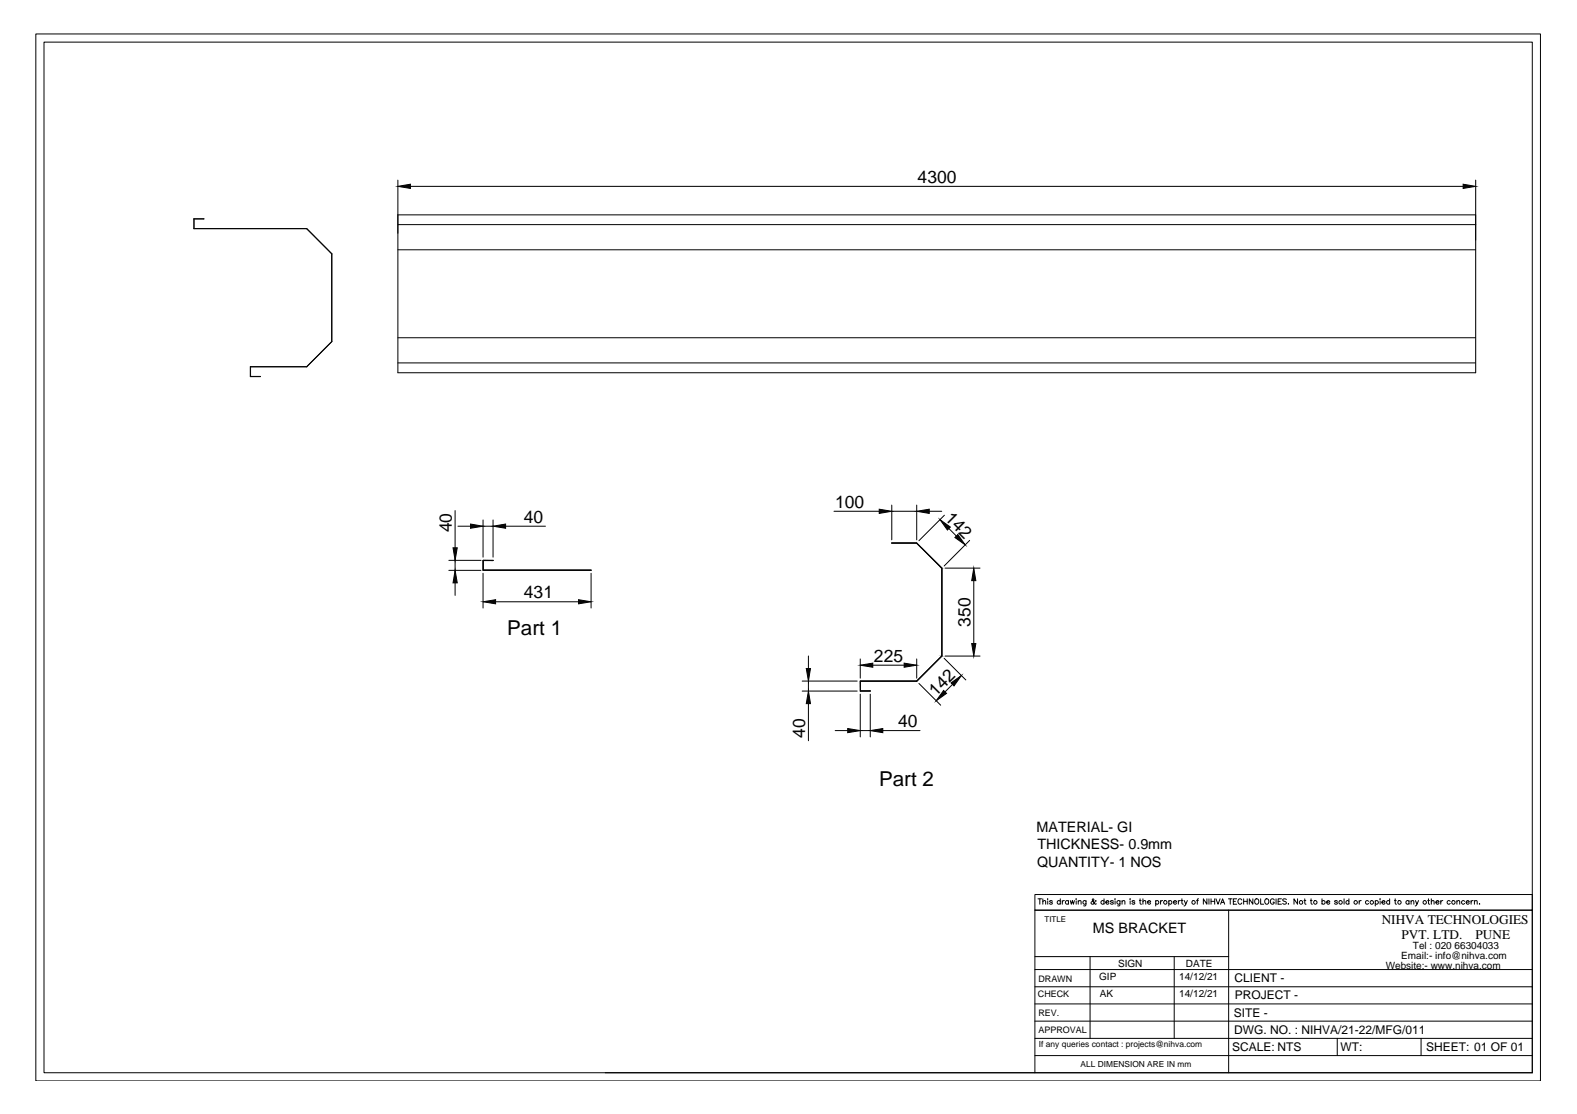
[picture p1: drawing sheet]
<svg xmlns="http://www.w3.org/2000/svg" width="841mm" height="594mm" viewBox="0 0 841 594" stroke-linecap="round" stroke-linejoin="round" font-family="sans-serif">
<!-- layer: 0 -->
<g fill="none" stroke="#000" stroke-width=".53">
<path d="M19 18h803v558h-803zM23 22h794v550h-794zM212 96v103h575v-103M219 99h561M103 117h6h-6v5h61M212 120h575M212 115h575M103 122h61l13 13v47l-13 14M177 135v47l-13 14M212 133h575M134 196v5M164 196h-31v5h6"/>
<path d="M212 194h575M212 180h575M139 201h.1M243 272v20M258 277v20M263 277v20M445 273h24M476 269v19M476 273h13M489 269v19M496 273h6M504 275l-14 13"/>
<path d="M239 299h18M243 299v5M244 281h7M258 299h5h-5v5h57h-57zM258 281h5M270 281h21M476 290h.1M489 290l13 13v47M489 290h-13M489 290l13 13v47l-13 13h-30v6h5l-5-1v-5M506 282l4 4M517 288l-13 14"/>
<path d="M239 304h17M243 311v7M258 306v18M315 306v18M504 303h19M519 310v33M264 321h45M431 350v7M459 351v11M465 355h17M489 351v11M504 351l11 12"/>
<path d="M504 350h19M428 363h29M428 369h29M431 363v6M431 375v20M459 370v23M464 370v23M490 364l12 12M508 365l-4 4M445 390h7M459 390h5M471 390h20"/>
<path d="M554 479h1M555 479v3M556 479v3M559 479h.1M565 479v3M574 479h.1M589 479v3M595 479h.1M603 479h.1M608 479v3h1M610 479v3M630 479v3h1"/>
<path d="M639 479v1v2M644 479v3l-2-3v3M645 479v3M646 479v3M648 479v3M648 479l2 3 1-3M655 479h2M656 479v3M660 479h-2v3h2M663 479v3M665 479v3M668 479v3l-2-3v3"/>
<path d="M672 479v3h2M681 479v3M683 479h-1v3h1M686 480h-2l2 2h-1h-1M692 479v3l-2-3v3M696 479v3h1M699 479v3h1M705 479v3M717 479v3M719 479v3M736 479h.1M741 479v3"/>
<path d="M744 479v3h1M762 479v3M763 479v3M556 481l2-1v2M559 480v2M561 481v-1l-1 1h1v1h-1M565 481a.9 .9 0 0 0-1 0 .9 .9 0 0 0 0 1 .9 .9 0 0 0 1 0M567 480v2M568 480l-1 1M570 481a1 1 0 0 0-2 0 .9 .9 0 0 0 0 1 1 1 0 0 0 2 0M570 480v2M571 480v2l1-2v2l1-2"/>
<path d="M574 480v2M575 481l1-1 1 2M575 480v2M579 480v3h-1M579 481a.9 .9 0 0 0-1 0 .9 .9 0 0 0 0 1 .9 .9 0 0 0 1 0M585 481l-1-1a1.7 1.7 0 0 1-2 2v-1l1-1v-1v1l1 2h1M589 481a1 1 0 0 0-2 0 .9 .9 0 0 0 0 1 1 1 0 0 0 2 0M590 481h1a.9 .9 0 0 0-1-1 .9 .9 0 0 0 0 1 .9 .9 0 0 0 0 1h1M594 481l-1-1-1 1h2v1h-2M595 480v2M597 480v3h-1M597 481a.9 .9 0 0 0-1 0 .9 .9 0 0 0 0 1 .9 .9 0 0 0 1 0"/>
<path d="M598 481l2-1v2M598 480v2M603 480v2M605 481l-1-1 1 2h-1M608 480h1M610 481l1-1v2M612 481h2a.9 .9 0 0 0-1-1 .9 .9 0 0 0-1 1l1 1h1M616 481a1 1 0 0 1 2 0 .9 .9 0 0 1 0 1 1 1 0 0 1-2 0M616 480v3M619 480v2M620 480l-1 1M623 481a1 1 0 0 1 2 0 .9 .9 0 0 1 0 1 1 1 0 0 1-2 0"/>
<path d="M623 480v3M626 481h1a.8 .8 0 0 0-1-1 .8 .8 0 0 0 0 1l1 1M628 480v2M630 480l-2 1M630 480h1M632 480v2l1-2M632 482l-1 1M638 480h1M646 481h2M651 482l1-3 1 3M651 481h2M655 485v87"/>
<path d="M658 481h1M662 480a1.1 1.1 0 0 0-1-1 1.1 1.1 0 0 0-1 1 1.2 1.2 0 0 0 1 2 1.2 1.2 0 0 0 1 0v-1M663 481h2M680 480a1.1 1.1 0 0 0-2-1 1 1 0 0 0 0 1v1a1 1 0 0 0 1 1 1 1 0 0 0 1-1h-1M682 481h1M687 482h.1M695 480h1M699 480h1M705 481a.9 .9 0 0 1 1 0 .9 .9 0 0 1 0 1 .9 .9 0 0 1-1 0M708 481h1a.9 .9 0 0 0-1-1 .9 .9 0 0 0-1 1 .9 .9 0 0 0 1 1h1M713 481l-1-1 1 2h-1M719 481a.9 .9 0 0 0-1 0 .9 .9 0 0 0 0 1 .9 .9 0 0 0 1 0"/>
<path d="M725 480v2M726 480l-1 1M730 481a.9 .9 0 0 0-1 0 .9 .9 0 0 0 0 1 .9 .9 0 0 0 1 0M733 481a1 1 0 0 1 2 0 .9 .9 0 0 1 0 1 1 1 0 0 1-2 0M733 480v3M736 480v2M737 481h2a.9 .9 0 0 0-1-1 .9 .9 0 0 0-1 1 .9 .9 0 0 0 1 1h1M741 481a.9 .9 0 0 0-1 0 .9 .9 0 0 0 0 1 .9 .9 0 0 0 1 0M744 480h1M751 481a.9 .9 0 0 0-1 0 .9 .9 0 0 0 0 1 .9 .9 0 0 0 1 0M751 480v2M753 481l1-1v2"/>
<path d="M753 480v2M755 480l1 2 1-2M756 482l-1 1M761 480h1M763 481l2-1v2M766 481h1a.9 .9 0 0 0-1-1 .9 .9 0 0 0 0 1 .9 .9 0 0 0 0 1h1M768 480v2M769 480l-1 1M773 481a.9 .9 0 0 0-1 0 .9 .9 0 0 0 0 1 .9 .9 0 0 0 1 0M777 481l1-1v2M777 480v2M781 481a.9 .9 0 0 0-1 0 .9 .9 0 0 0 0 1 .9 .9 0 0 0 1 0"/>
<path d="M782 481h2a.9 .9 0 0 0-1-1 .9 .9 0 0 0-1 1 .9 .9 0 0 0 1 1h1M785 480v2M786 480l-1 1M786 481l2-1v2M786 480v2M789 482h.1M552 517h265M552 510h103M581 510v44M626 510v44M552 535h265M552 526h265"/>
<path d="M552 545h265M552 554h265M713 554v9M758 554v9M323 572h494M552 572v-87h265h-265v-8h265v95M552 563h265"/>
<circle cx="621" cy="481" r=".9"/>
<circle cx="637" cy="481" r=".9"/>
<circle cx="670" cy="481" r="1.3"/>
<circle cx="676" cy="481" r="1.3"/>
<circle cx="694" cy="481" r="1"/>
<circle cx="701" cy="481" r="1"/>
<circle cx="715" cy="481" r="1"/>
<circle cx="723" cy="481" r="1"/>
<circle cx="732" cy="481" r="1"/>
<circle cx="746" cy="481" r=".9"/>
<circle cx="760" cy="481" r="1"/>
<circle cx="775" cy="481" r=".9"/>
</g>
<g fill="#000" stroke="#000" stroke-width=".53">
<path d="M212 99l7-1v2zM780 98l7 1-7 1zM251 279l7 2-7 1zM263 281l7-2v3zM469 272l7 1-7 1zM489 273l7-1v2zM242 292h2l-1 7zM501 277l6 4-2 2zM509 287l2-2 4 6zM243 304l1 7h-2zM258 321l6-1v2zM309 320l6 1-6 1z"/>
<path d="M519 303l1 7h-2zM430 357h2l-1 6zM459 355l6-1v2zM482 354l7 1-7 1zM518 343h2l-1 7zM431 369l1 6h-2zM503 368l2 2-6 4zM507 364l6-4-4 6zM452 389l7 1-7 1zM464 390l7-1v2z"/>
</g>
<g fill="#989898" stroke="#989898" stroke-width=".53">
<path d="M258 299h5zM258 299h5z"/>
<path d="M258 299v5zM258 299v5z"/>
<path d="M258 304h57zM258 304h57z"/>
<path d="M476 290h13zM476 290h13z"/>
<path d="M489 290l13 13zM489 290l13 13z"/>
<path d="M502 303v47zM502 303v47z"/>
<path d="M489 363l13-13zM502 350l-13 13z"/>
<path d="M459 363h30zM459 363h30z"/>
<path d="M459 363v5zM459 363v5z"/>
<path d="M459 368l5 1zM459 368l5 1z"/>
</g>
<g font-size="11">
<text x="271" y="338">Part 1</text>
<text x="469" y="419">Part 2</text>
</g>
<g font-size="9.3">
<text x="489" y="98">4300</text>
<text x="445" y="271">100</text>
<text x="279" y="279">40</text>
<text x="504" y="277" transform="rotate(45 504 277)">142</text>
<text x="241" y="284" transform="rotate(-90 241 284)">40</text>
<text x="279" y="319">431</text>
<text x="518" y="334" transform="rotate(-90 518 334)">350</text>
<text x="466" y="353">225</text>
<text x="499" y="372" transform="rotate(-45 499 372)">142</text>
<text x="479" y="388">40</text>
<text x="429" y="394" transform="rotate(-90 429 394)">40</text>
</g>
<g font-size="7.7">
<text x="553" y="444">MATERIAL- GI</text>
<text x="553" y="453">THICKNESS- 0.9mm</text>
<text x="553" y="462">QUANTITY- 1 NOS</text>
<text x="583" y="497">MS BRACKET</text>
</g>
<g font-size="7.1">
<text x="737" y="493">NIHVA TECHNOLOGIES</text>
<text x="747" y="501">PVT. LTD.</text>
<text x="787" y="501">PUNE</text>
</g>
<g font-size="6.4">
<text x="658" y="524">CLIENT -</text>
<text x="659" y="533">PROJECT -</text>
<text x="658" y="542">SITE -</text>
<text x="658" y="551">DWG. NO. : NIHVA/21-22/MFG/011</text>
<text x="657" y="561">SCALE: NTS</text>
<text x="715" y="560">WT:</text>
<text x="761" y="561">SHEET: 01 OF 01</text>
</g>
<g font-size="5.3">
<text x="754" y="506">Tel : 020 66304033</text>
<text x="596" y="516">SIGN</text>
<text x="632" y="516">DATE</text>
<text x="747" y="511">Email:- info@nihva.com</text>
<text x="739" y="517">Website:- www.nihva.com</text>
<text x="586" y="522">GIP</text>
<text x="629" y="523">14/12/21</text>
<text x="587" y="532">AK</text>
<text x="629" y="532">14/12/21</text>
</g>
<g font-size="4.8">
<text x="554" y="524">DRAWN</text>
<text x="554" y="532">CHECK</text>
<text x="554" y="542">REV.</text>
<text x="554" y="551">APPROVAL</text>
</g>
<text font-size="4.5" x="554" y="558">If any queries contact : projects@nihva.com</text>
<text font-size="4.4" x="576" y="569">ALL DIMENSION ARE IN mm</text>
<text font-size="4.2" x="557" y="492">TITLE</text>
</svg>
